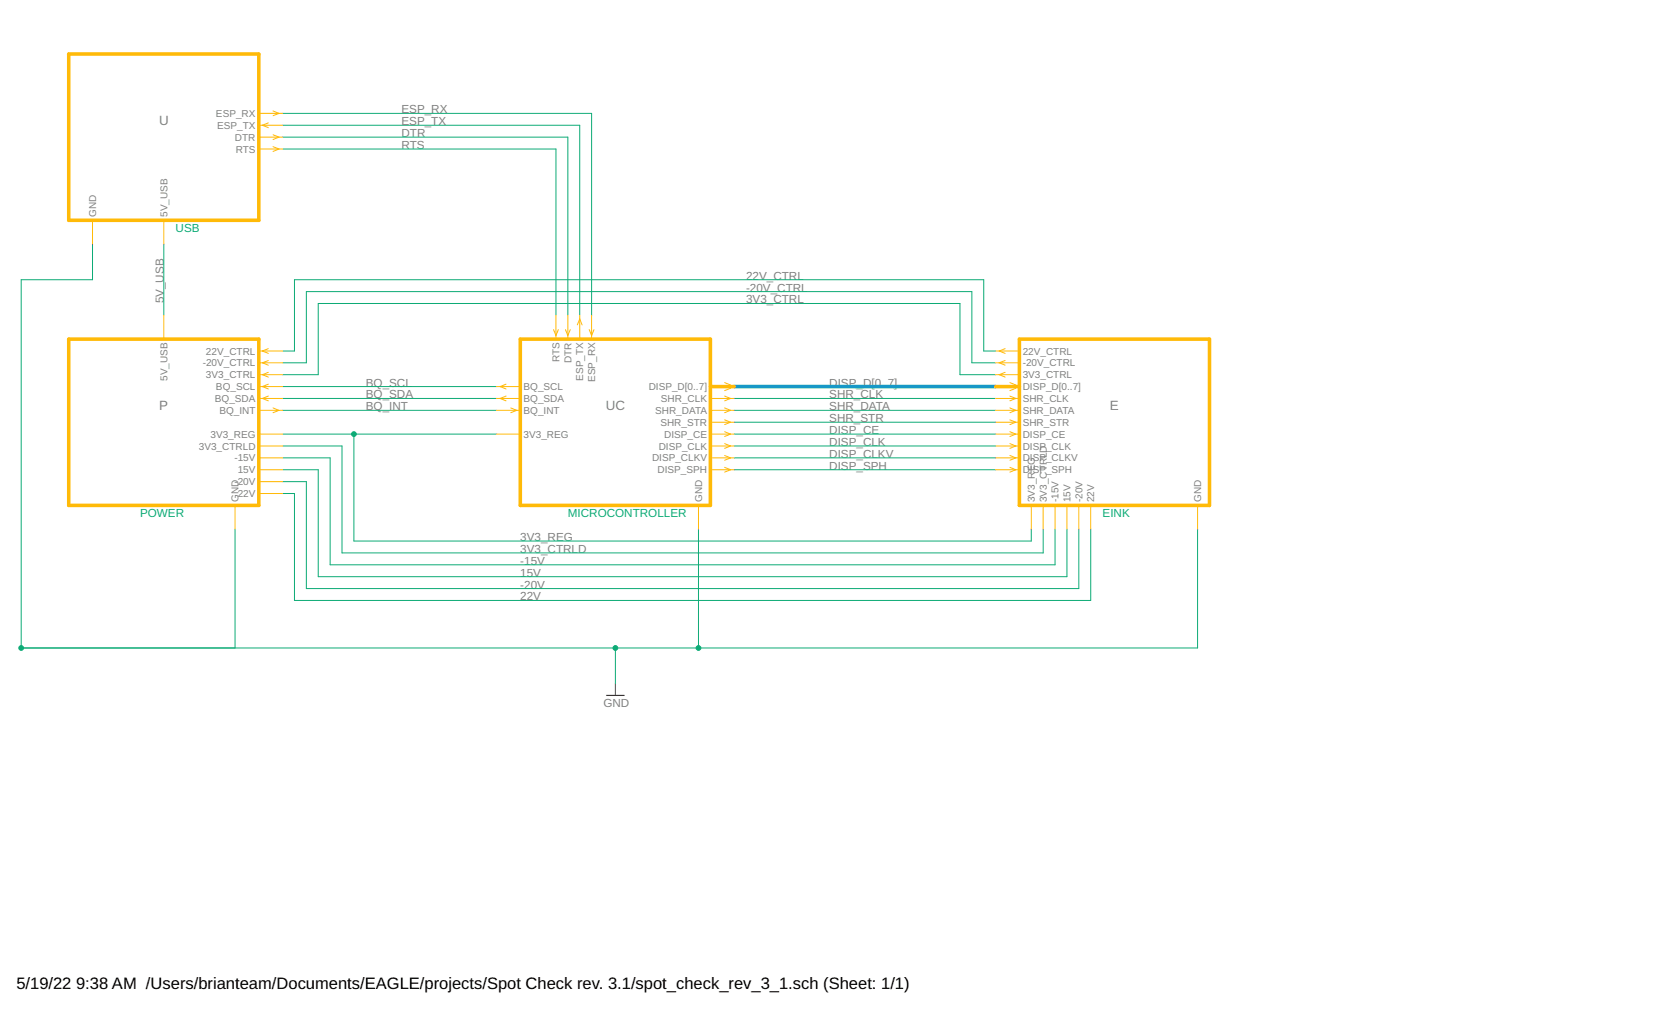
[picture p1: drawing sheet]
<svg xmlns="http://www.w3.org/2000/svg" width="356mm" height="216mm" viewBox="0 0 356 216" stroke-linecap="round" stroke-linejoin="round" font-family="sans-serif">
<path d="M129.6 148.7h3.8" fill="none" stroke="#c90d0c" stroke-width=".25"/>
<path d="M131.5 146.1v2.6" fill="none" stroke="#c90d0c" stroke-width=".21"/>
<path d="M156.9 82.6h55.9" fill="none" stroke="#0696d7" stroke-width=".76"/>
<g fill="none" stroke="#0dab76" stroke-width=".21">
<path d="M60.4 31.9h58.4v35.5M60.4 29.3h60.9v38.1M60.4 26.8h63.5v40.6M60.4 24.2h66v43.2M19.8 52.2v7.6h-15.3v78.7h251.4v-25.4M35 52.2v15.2M60.4 75h2.5v-15.2h147.3v15.2h2.6M60.4 77.6h5.1v-15.3h142.2v15.3h5.1M60.4 80.1h7.6v-15.2h137.1v15.2h7.7M60.4 97.9h10.1v22.8h155v-7.6M60.4 85.2h45.7M60.4 87.7h45.7"/>
<path d="M60.4 92.8h45.7M60.4 95.3h12.7v22.9h149.8v-5.1M60.4 82.6h45.7M75.6 92.8v22.9h144.8v-2.6M156.9 97.9h55.9M156.9 85.2h55.9M156.9 87.7h55.9M156.9 90.3h55.9M156.9 92.8h55.9M156.9 95.3h55.9M50.2 113.1v25.4M60.4 105.5h2.5v22.9h170.2v-15.3"/>
<path d="M60.4 100.4h7.6v22.9h160v-10.2M60.4 103h5.1v22.8h165v-12.7M149.3 113.1v25.4M156.9 100.4h55.9M131.5 138.5v7.6"/>
</g>
<g fill="#0dab76" stroke="#0dab76" stroke-width=".21">
<circle cx="4.5" cy="138.5" r=".51"/>
<circle cx="131.5" cy="138.5" r=".51"/>
<circle cx="149.3" cy="138.5" r=".51"/>
<circle cx="75.6" cy="92.8" r=".51"/>
</g>
<path d="M14.7 11.6h40.6v35.5h-40.6zM14.7 72.5h40.6v35.5h-40.6zM111.2 72.5h40.6v35.5h-40.6zM217.8 72.5h40.7v35.5h-40.7zM151.8 82.6h5.1M212.8 82.6h5" fill="none" stroke="#ffba08" stroke-width=".76"/>
<g fill="none" stroke="#ffba08" stroke-width=".21">
<path d="M55.3 24.2h5.1M55.3 26.8h5.1M55.3 29.3h5.1M55.3 31.9h5.1M57.3 26.3l-1.2 .5 1.2 .5M58.4 23.7l1.2 .5-1.2 .5M58.4 28.8l1.2 .5-1.2 .5M58.4 31.3l1.2 .6-1.2 .5M19.8 47.1v5.1M35 47.1v5.1M35 67.4v5.1M55.3 75h5.1"/>
<path d="M55.3 77.6h5.1M57.3 74.5l-1.2 .5 1.2 .5M57.3 77.1l-1.2 .5 1.2 .5M57.3 79.6l-1.2 .5 1.2 .5M118.3 70.5l.5 1.2 .5-1.2M118.8 67.4v5.1M120.8 70.5l.5 1.2 .6-1.2M121.3 67.4v5.1M123.4 69.4l.5-1.2 .5 1.2M123.9 67.4v5.1M125.9 70.5l.5 1.2 .5-1.2M126.4 67.4v5.1"/>
<path d="M212.8 75h5M212.8 77.6h5M214.8 74.5l-1.3 .5 1.3 .5M214.8 77.1l-1.3 .5 1.3 .5M214.8 79.6l-1.3 .5 1.3 .5M55.3 97.9h5.1M55.3 95.3h5.1M55.3 92.8h5.1M55.3 82.6h5.1M55.3 85.2h5.1M55.3 87.7h5.1M55.3 80.1h5.1"/>
<path d="M57.3 82.1l-1.2 .5 1.2 .5M57.3 84.7l-1.2 .5 1.2 .5M58.4 87.2l1.2 .5-1.2 .5M106.1 92.8h5.1M106.1 82.6h5.1M106.1 85.2h5.1M106.1 87.7h5.1M108.1 82.1l-1.2 .5 1.2 .5M108.1 84.7l-1.2 .5 1.2 .5M109.2 87.2l1.2 .5-1.2 .5M151.8 97.9h5.1M151.8 95.3h5.1"/>
<path d="M151.8 92.8h5.1M151.8 85.2h5.1M151.8 87.7h5.1M151.8 90.3h5.1M154.9 81.8l1.2 .5M154.9 84.7l1.2 .5-1.2 .5M154.9 87.2l1.2 .5-1.2 .5M154.9 89.7l1.2 .6-1.2 .5M154.9 92.3l1.2 .5-1.2 .5M154.9 94.8l1.2 .5-1.2 .5M154.9 97.4l1.2 .5-1.2 .5M154.9 99.9l1.2 .5-1.2 .5"/>
<path d="M156.1 83l-1.2 .5M212.8 97.9h5M212.8 95.3h5M212.8 92.8h5M212.8 85.2h5M212.8 87.7h5M212.8 80.1h5M212.8 90.3h5M215.8 81.8l1.3 .5M215.8 84.7l1.3 .5-1.3 .5M215.8 87.2l1.3 .5-1.3 .5M215.8 89.7l1.3 .6-1.3 .5"/>
<path d="M215.8 92.3l1.3 .5-1.3 .5M215.8 94.8l1.3 .5-1.3 .5M215.8 97.4l1.3 .5-1.3 .5M215.8 99.9l1.3 .5-1.3 .5M217.1 83l-1.3 .5M50.2 108v5.1M55.3 105.5h5.1M55.3 103h5.1M55.3 100.4h5.1M149.3 108v5.1M151.8 100.4h5.1M212.8 100.4h5"/>
<path d="M220.4 108v5.1M222.9 108v5.1M225.5 108v5.1M228 108v5.1M230.5 108v5.1M233.1 108v5.1M255.9 108v5.1"/>
</g>
<g font-size="3.5">
<text x="3.5" y="211.4">5/19/22</text>
<text x="16.3" y="211.4">9:38 AM /Users/brianteam/Documents/EAGLE/projects/Spot Check rev. 3.1/spot_check_rev_3_1.sch (Sheet: 1/1)</text>
</g>
<g font-size="2.9" fill="#808080">
<text x="34" y="26.8">U</text>
<text x="34" y="87.7">P</text>
<text x="129.4" y="87.7">UC</text>
<text x="237.2" y="87.7">E</text>
</g>
<g font-size="2.5" fill="#808080">
<text x="85.8" y="29.3">DTR</text>
<text x="85.8" y="26.8">ESP_TX</text>
<text x="85.8" y="24.2">ESP_RX</text>
<text x="85.8" y="31.9">RTS</text>
<text x="159.4" y="59.8">22V_CTRL</text>
<text x="35" y="64.9" transform="rotate(-90 35 64.9)">5V_USB</text>
<text x="159.4" y="62.3">-20V_CTRL</text>
<text x="159.4" y="64.9">3V3_CTRL</text>
<text x="78.2" y="82.6">BQ_SCL</text>
<text x="177.2" y="82.6">DISP_D[0..7]</text>
<text x="78.2" y="85.2">BQ_SDA</text>
<text x="78.2" y="87.7">BQ_INT</text>
<text x="177.2" y="85.2">SHR_CLK</text>
<text x="177.2" y="87.7">SHR_DATA</text>
<text x="177.2" y="90.3">SHR_STR</text>
<text x="177.2" y="92.8">DISP_CE</text>
<text x="177.2" y="95.3">DISP_CLK</text>
<text x="177.2" y="97.9">DISP_CLKV</text>
<text x="177.2" y="100.4">DISP_SPH</text>
<text x="111.2" y="118.2">3V3_CTRLD</text>
<text x="111.2" y="115.7">3V3_REG</text>
<text x="111.2" y="123.3">15V</text>
<text x="111.2" y="120.7">-15V</text>
<text x="111.2" y="125.8">-20V</text>
<text x="111.2" y="128.3">22V</text>
<text x="129" y="151.2">GND</text>
</g>
<g font-size="2.5" fill="#0dab76">
<text x="37.5" y="49.6">USB</text>
<text x="29.9" y="110.6">POWER</text>
<text x="121.3" y="110.6">MICROCONTROLLER</text>
<text x="235.6" y="110.6">EINK</text>
</g>
<g font-size="2.1" fill="#808080">
<text x="46.2" y="25">ESP_RX</text>
<text x="46.4" y="27.5">ESP_TX</text>
<text x="50.2" y="30.1">DTR</text>
<text x="50.4" y="32.6">RTS</text>
<text x="20.5" y="46.4" transform="rotate(-90 20.5 46.4)">GND</text>
<text x="35.8" y="46.4" transform="rotate(-90 35.8 46.4)">5V_USB</text>
<text x="44" y="75.8">22V_CTRL</text>
<text x="119.6" y="77.4" transform="rotate(-90 119.6 77.4)">RTS</text>
<text x="122.1" y="77.6" transform="rotate(-90 122.1 77.6)">DTR</text>
<text x="218.6" y="75.8">22V_CTRL</text>
<text x="35.8" y="81.4" transform="rotate(-90 35.8 81.4)">5V_USB</text>
<text x="43.3" y="78.3">-20V_CTRL</text>
<text x="44" y="80.9">3V3_CTRL</text>
<text x="46.2" y="83.4">BQ_SCL</text>
<text x="111.9" y="83.4">BQ_SCL</text>
<text x="124.6" y="81.4" transform="rotate(-90 124.6 81.4)">ESP_TX</text>
<text x="127.2" y="81.6" transform="rotate(-90 127.2 81.6)">ESP_RX</text>
<text x="138.6" y="83.4">DISP_D[0..7]</text>
<text x="218.6" y="83.4">DISP_D[0..7]</text>
<text x="218.6" y="78.3">-20V_CTRL</text>
<text x="218.6" y="80.9">3V3_CTRL</text>
<text x="45.9" y="85.9">BQ_SDA</text>
<text x="46.9" y="88.5">BQ_INT</text>
<text x="111.9" y="85.9">BQ_SDA</text>
<text x="111.9" y="88.5">BQ_INT</text>
<text x="140" y="88.5">SHR_DATA</text>
<text x="141.2" y="85.9">SHR_CLK</text>
<text x="218.6" y="85.9">SHR_CLK</text>
<text x="218.6" y="88.5">SHR_DATA</text>
<text x="45" y="93.6">3V3_REG</text>
<text x="111.9" y="93.6">3V3_REG</text>
<text x="141.1" y="91">SHR_STR</text>
<text x="142" y="93.6">DISP_CE</text>
<text x="218.6" y="91">SHR_STR</text>
<text x="218.6" y="93.6">DISP_CE</text>
<text x="42.5" y="96.1">3V3_CTRLD</text>
<text x="50.1" y="98.6">-15V</text>
<text x="50.8" y="101.2">15V</text>
<text x="139.3" y="98.6">DISP_CLKV</text>
<text x="140.5" y="101.2">DISP_SPH</text>
<text x="140.8" y="96.1">DISP_CLK</text>
<text x="218.6" y="96.1">DISP_CLK</text>
<text x="218.6" y="98.6">DISP_CLKV</text>
<text x="218.6" y="101.2">DISP_SPH</text>
<text x="50.1" y="103.7">-20V</text>
<text x="50.8" y="106.3">22V</text>
<text x="51" y="107.3" transform="rotate(-90 51 107.3)">GND</text>
<text x="150" y="107.3" transform="rotate(-90 150 107.3)">GND</text>
<text x="221.1" y="107.3" transform="rotate(-90 221.1 107.3)">3V3_REG</text>
<text x="223.7" y="107.3" transform="rotate(-90 223.7 107.3)">3V3_CTRLD</text>
<text x="226.2" y="107.3" transform="rotate(-90 226.2 107.3)">-15V</text>
<text x="228.8" y="107.3" transform="rotate(-90 228.8 107.3)">15V</text>
<text x="231.3" y="107.3" transform="rotate(-90 231.3 107.3)">-20V</text>
<text x="233.8" y="107.3" transform="rotate(-90 233.8 107.3)">22V</text>
<text x="256.7" y="107.3" transform="rotate(-90 256.7 107.3)">GND</text>
</g>
</svg>
